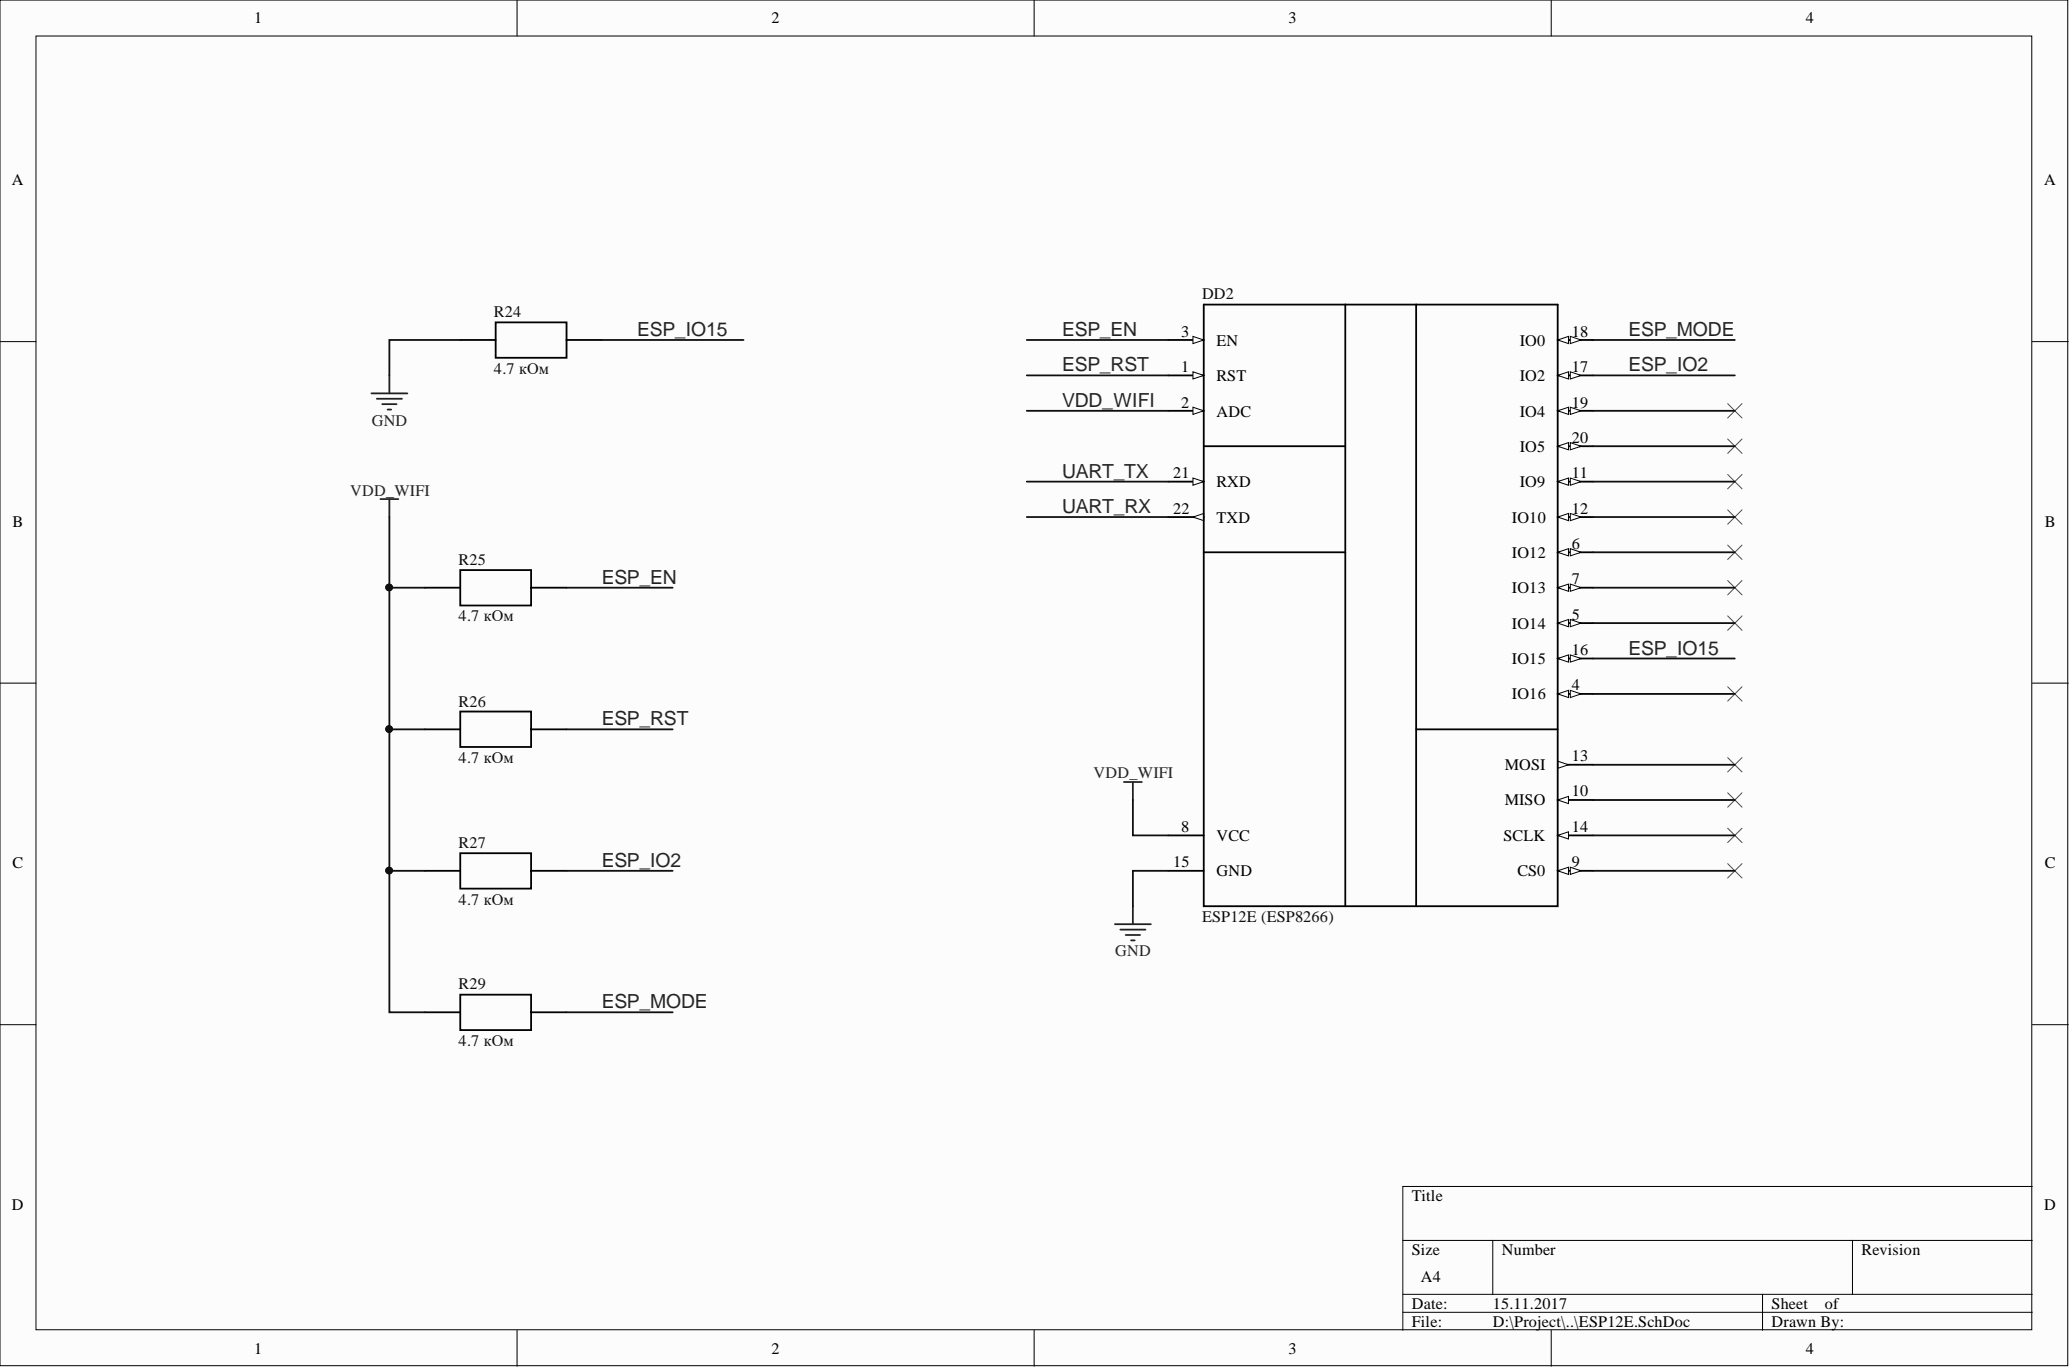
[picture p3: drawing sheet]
<svg xmlns="http://www.w3.org/2000/svg" width="292mm" height="193mm" viewBox="0 0 292 193" stroke-linecap="round" stroke-linejoin="round" font-family="sans-serif">
<g fill="#fcfcfc" stroke="#000" stroke-width=".14">
<path d="M0 0h291.8v192.6h-291.8z"/>
<path d="M5.1 5.1h281.6v182.5h-281.6z"/>
</g>
<g fill="none" stroke="#000" stroke-width=".14">
<path d="M73 0v5.1M145.9 0v5.1M218.9 0v5.1M0 48.2h5.1M286.8 48.2h5.1M0 96.4h5.1M286.8 96.4h5.1M0 144.5h5.1M286.8 144.5h5.1M198 175h88.8M210.6 175v7.6M261.4 175v7.6"/>
<path d="M286.8 167.4h-88.8v20.2M73 187.6v5.1M145.9 187.6v5.1M198 182.6h88.8M198 185.1h88.8M218.9 187.6v5.1M248.7 182.6v5"/>
</g>
<path d="M164.9 53h5M169.9 43h49.9M189.8 43v84.8M199.8 43v84.8" fill="none" stroke="#000" stroke-width=".25"/>
<path d="M168.3 52.4l1.6 .6-1.6 .5z" fill="#fcfcfc"/>
<path d="M168.3 52.4l1.6 .6-1.6 .5z" fill="none" stroke="#000" stroke-width=".14"/>
<path d="M164.9 57.9h5" fill="none" stroke="#000" stroke-width=".25"/>
<path d="M168.3 57.4l1.6 .5-1.6 .6z" fill="#fcfcfc"/>
<path d="M168.3 57.4l1.6 .5-1.6 .6z" fill="none" stroke="#000" stroke-width=".14"/>
<path d="M164.9 48h5" fill="none" stroke="#000" stroke-width=".25"/>
<path d="M168.3 47.5l1.6 .5-1.6 .5z" fill="#fcfcfc"/>
<path d="M168.3 47.5l1.6 .5-1.6 .5z" fill="none" stroke="#000" stroke-width=".14"/>
<path d="M219.8 97.9h5" fill="none" stroke="#000" stroke-width=".25"/>
<path d="M219.8 97.9l1.5-.5v1z" fill="#fcfcfc"/>
<path d="M219.8 97.9l1.5-.5v1z" fill="none" stroke="#000" stroke-width=".14"/>
<path d="M221.6 97.4l1.5 .5-1.5 .5z" fill="#fcfcfc"/>
<path d="M221.6 97.4l1.5 .5-1.5 .5z" fill="none" stroke="#000" stroke-width=".14"/>
<path d="M219.8 87.9h5" fill="none" stroke="#000" stroke-width=".25"/>
<path d="M219.8 87.9l1.5-.5v1z" fill="#fcfcfc"/>
<path d="M219.8 87.9l1.5-.5v1z" fill="none" stroke="#000" stroke-width=".14"/>
<path d="M221.6 87.4l1.5 .5-1.5 .5z" fill="#fcfcfc"/>
<path d="M221.6 87.4l1.5 .5-1.5 .5z" fill="none" stroke="#000" stroke-width=".14"/>
<path d="M219.8 77.9h5" fill="none" stroke="#000" stroke-width=".25"/>
<path d="M219.8 77.9l1.5-.5v1z" fill="#fcfcfc"/>
<path d="M219.8 77.9l1.5-.5v1z" fill="none" stroke="#000" stroke-width=".14"/>
<path d="M221.6 77.4l1.5 .5-1.5 .5z" fill="#fcfcfc"/>
<path d="M221.6 77.4l1.5 .5-1.5 .5z" fill="none" stroke="#000" stroke-width=".14"/>
<path d="M219.8 82.9h5" fill="none" stroke="#000" stroke-width=".25"/>
<path d="M219.8 82.9l1.5-.5v1z" fill="#fcfcfc"/>
<path d="M219.8 82.9l1.5-.5v1z" fill="none" stroke="#000" stroke-width=".14"/>
<path d="M221.6 82.4l1.5 .5-1.5 .5z" fill="#fcfcfc"/>
<path d="M221.6 82.4l1.5 .5-1.5 .5z" fill="none" stroke="#000" stroke-width=".14"/>
<path d="M164.9 117.8h5M219.8 122.8h5" fill="none" stroke="#000" stroke-width=".25"/>
<path d="M219.8 122.8l1.5-.5v1z" fill="#fcfcfc"/>
<path d="M219.8 122.8l1.5-.5v1z" fill="none" stroke="#000" stroke-width=".14"/>
<path d="M221.6 122.3l1.5 .5-1.5 .5z" fill="#fcfcfc"/>
<path d="M221.6 122.3l1.5 .5-1.5 .5z" fill="none" stroke="#000" stroke-width=".14"/>
<path d="M219.8 112.8h5" fill="none" stroke="#000" stroke-width=".25"/>
<path d="M219.8 112.8l1.5-.5v1.1z" fill="#fcfcfc"/>
<path d="M219.8 112.8l1.5-.5v1.1z" fill="none" stroke="#000" stroke-width=".14"/>
<path d="M219.8 67.9h5" fill="none" stroke="#000" stroke-width=".25"/>
<path d="M219.8 67.9l1.5-.5v1z" fill="#fcfcfc"/>
<path d="M219.8 67.9l1.5-.5v1z" fill="none" stroke="#000" stroke-width=".14"/>
<path d="M221.6 67.4l1.5 .5-1.5 .5z" fill="#fcfcfc"/>
<path d="M221.6 67.4l1.5 .5-1.5 .5z" fill="none" stroke="#000" stroke-width=".14"/>
<path d="M219.8 72.9h5" fill="none" stroke="#000" stroke-width=".25"/>
<path d="M219.8 72.9l1.5-.5v1z" fill="#fcfcfc"/>
<path d="M219.8 72.9l1.5-.5v1z" fill="none" stroke="#000" stroke-width=".14"/>
<path d="M221.6 72.4l1.5 .5-1.5 .5z" fill="#fcfcfc"/>
<path d="M221.6 72.4l1.5 .5-1.5 .5z" fill="none" stroke="#000" stroke-width=".14"/>
<path d="M219.8 107.9h5" fill="none" stroke="#000" stroke-width=".25"/>
<path d="M219.8 107.4l1.5 .5-1.5 .5z" fill="#fcfcfc"/>
<path d="M219.8 107.4l1.5 .5-1.5 .5z" fill="none" stroke="#000" stroke-width=".14"/>
<path d="M219.8 117.8h5" fill="none" stroke="#000" stroke-width=".25"/>
<path d="M219.8 117.8l1.5-.5v1z" fill="#fcfcfc"/>
<path d="M219.8 117.8l1.5-.5v1z" fill="none" stroke="#000" stroke-width=".14"/>
<path d="M219.8 92.9h5M164.9 122.8h5" fill="none" stroke="#000" stroke-width=".25"/>
<path d="M219.8 92.9l1.5-.5v1z" fill="#fcfcfc"/>
<path d="M219.8 92.9l1.5-.5v1z" fill="none" stroke="#000" stroke-width=".14"/>
<path d="M221.6 92.4l1.5 .5-1.5 .5z" fill="#fcfcfc"/>
<path d="M221.6 92.4l1.5 .5-1.5 .5z" fill="none" stroke="#000" stroke-width=".14"/>
<path d="M219.8 53h5" fill="none" stroke="#000" stroke-width=".25"/>
<path d="M219.8 53l1.5-.6v1.1z" fill="#fcfcfc"/>
<path d="M219.8 53l1.5-.6v1.1z" fill="none" stroke="#000" stroke-width=".14"/>
<path d="M221.6 52.4l1.5 .6-1.5 .5z" fill="#fcfcfc"/>
<path d="M221.6 52.4l1.5 .6-1.5 .5z" fill="none" stroke="#000" stroke-width=".14"/>
<path d="M219.8 48h5" fill="none" stroke="#000" stroke-width=".25"/>
<path d="M219.8 48l1.5-.5v1z" fill="#fcfcfc"/>
<path d="M219.8 48l1.5-.5v1z" fill="none" stroke="#000" stroke-width=".14"/>
<path d="M221.6 47.5l1.5 .5-1.5 .5z" fill="#fcfcfc"/>
<path d="M221.6 47.5l1.5 .5-1.5 .5z" fill="none" stroke="#000" stroke-width=".14"/>
<path d="M219.8 57.9h5" fill="none" stroke="#000" stroke-width=".25"/>
<path d="M219.8 57.9l1.5-.5v1.1z" fill="#fcfcfc"/>
<path d="M219.8 57.9l1.5-.5v1.1z" fill="none" stroke="#000" stroke-width=".14"/>
<path d="M221.6 57.4l1.5 .5-1.5 .6z" fill="#fcfcfc"/>
<path d="M221.6 57.4l1.5 .5-1.5 .6z" fill="none" stroke="#000" stroke-width=".14"/>
<path d="M219.8 62.9h5" fill="none" stroke="#000" stroke-width=".25"/>
<path d="M219.8 62.9l1.5-.5v1.1z" fill="#fcfcfc"/>
<path d="M219.8 62.9l1.5-.5v1.1z" fill="none" stroke="#000" stroke-width=".14"/>
<path d="M221.6 62.4l1.5 .5-1.5 .6z" fill="#fcfcfc"/>
<path d="M221.6 62.4l1.5 .5-1.5 .6z" fill="none" stroke="#000" stroke-width=".14"/>
<path d="M164.9 67.9h5" fill="none" stroke="#000" stroke-width=".25"/>
<path d="M168.3 67.4l1.6 .5-1.6 .5z" fill="#fcfcfc"/>
<path d="M168.3 67.4l1.6 .5-1.6 .5z" fill="none" stroke="#000" stroke-width=".14"/>
<path d="M164.9 72.9h5" fill="none" stroke="#000" stroke-width=".25"/>
<path d="M168.3 72.9l1.6-.5v1z" fill="#fcfcfc"/>
<path d="M168.3 72.9l1.6-.5v1z" fill="none" stroke="#000" stroke-width=".14"/>
<g fill="none" stroke="#000" stroke-width=".25">
<path d="M64.9 48h5M69.9 45.5h10v5h-10zM79.9 48h5M169.9 43v84.8h49.9v-84.8M169.9 62.9h19.9M169.9 77.9h19.9M59.9 82.9h5M64.9 80.4h10v5h-10zM74.9 82.9h5M59.9 102.9h5M64.9 100.4h10v5h-10zM74.9 102.9h5"/>
<path d="M199.8 102.9h20M59.9 122.8h5M64.9 120.4h10v4.9h-10zM74.9 122.8h5M59.9 142.8h5M64.9 140.3h10v5h-10zM74.9 142.8h5"/>
</g>
<g fill="none" stroke="#262626" stroke-width=".25">
<path d="M52.4 55.5h5.1M53.2 56.3h3.5M53.9 57h2.1M54.7 57.8h.5M54.9 53v2.5M53.7 70.4h2.5M54.9 70.4v2.5M158.6 110.3h2.5M159.9 110.3v2.5M157.3 130.4h5.1M158.1 131.1h3.5M158.8 131.9h2.1"/>
<path d="M159.6 132.7h.5M159.9 127.8v2.6"/>
</g>
<g fill="none" stroke="#4c4c4c" stroke-width=".14">
<path d="M243.8 56.9l2 2.1M245.8 56.9l-2 2.1M243.8 61.9l2 2.1M243.8 66.9l2 2.1M243.8 71.9l2 2M243.8 76.9l2 2M245.8 61.9l-2 2.1M245.8 66.9l-2 2.1M245.8 71.9l-2 2M245.8 76.9l-2 2M243.8 96.9l2 2M243.8 81.9l2 2"/>
<path d="M243.8 86.9l2 2M245.8 96.9l-2 2M245.8 81.9l-2 2M245.8 86.9l-2 2M243.8 106.9l2 2M243.8 111.8l2 2.1M243.8 116.8l2 2.1M245.8 106.9l-2 2M245.8 111.8l-2 2.1M245.8 116.8l-2 2.1M243.8 121.8l2 2.1M245.8 121.8l-2 2.1"/>
</g>
<g fill="none" stroke="#0e0e0e" stroke-width=".25">
<path d="M64.9 48h-10v5M84.9 48h20M144.9 53h20M144.9 48h20M144.9 57.9h20M224.8 53h20M224.8 48h20M224.8 57.9h20M54.9 72.9v10h5M144.9 67.9h20M144.9 72.9h20M224.8 67.9h20"/>
<path d="M224.8 72.9h20M224.8 77.9h20M224.8 62.9h20M54.9 82.9v20h5M79.9 82.9h15M224.8 92.9h20M224.8 82.9h20M224.8 97.9h20M224.8 87.9h20M54.9 102.9v19.9h5M79.9 102.9h15M159.9 112.8v5h5"/>
<path d="M224.8 107.9h20M224.8 112.8h20M224.8 117.8h20M54.9 122.8v20h5M79.9 122.8h15M164.9 122.8h-5v5M224.8 122.8h20M79.9 142.8h15"/>
</g>
<g fill="#0e0e0e" stroke="#0e0e0e" stroke-width=".14">
<circle cx="54.9" cy="82.9" r=".47"/>
<circle cx="54.9" cy="102.8" r=".47"/>
<circle cx="54.9" cy="122.8" r=".47"/>
</g>
<g font-size="2.7" fill="#262626">
<text x="89.9" y="47.4">ESP_IO15</text>
<text x="149.9" y="47.4">ESP_EN</text>
<text x="229.8" y="47.4">ESP_MODE</text>
<text x="149.9" y="52.4">ESP_RST</text>
<text x="229.8" y="52.4">ESP_IO2</text>
<text x="149.9" y="57.4">VDD_WIFI</text>
<text x="149.9" y="67.4">UART_TX</text>
<text x="149.9" y="72.4">UART_RX</text>
<text x="84.9" y="82.3">ESP_EN</text>
<text x="229.8" y="92.3">ESP_IO15</text>
<text x="84.9" y="102.3">ESP_RST</text>
<text x="84.9" y="122.3">ESP_IO2</text>
<text x="84.9" y="142.2">ESP_MODE</text>
</g>
<g font-size="2.3">
<text x="35.9" y="3.3">1</text>
<text x="108.9" y="3.3">2</text>
<text x="181.8" y="3.3">3</text>
<text x="254.8" y="3.3">4</text>
<text x="1.7" y="26.1">A</text>
<text x="288.5" y="26.1">A</text>
<text x="166.7" y="47.5">3</text>
<text x="221.8" y="47.5">18</text>
<text x="166.7" y="52.5">1</text>
<text x="171.6" y="53.8">RST</text>
<text x="171.6" y="48.8">EN</text>
<text x="214.5" y="53.8">IO2</text>
<text x="214.5" y="48.8">IO0</text>
<text x="221.8" y="52.5">17</text>
<text x="166.7" y="57.5">2</text>
<text x="171.6" y="58.8">ADC</text>
<text x="214.5" y="58.8">IO4</text>
<text x="221.8" y="57.5">19</text>
<text x="214.5" y="63.7">IO5</text>
<text x="221.8" y="62.5">20</text>
<text x="165.6" y="67.5">21</text>
<text x="171.6" y="68.7">RXD</text>
<text x="214.5" y="68.7">IO9</text>
<text x="221.8" y="67.5">11</text>
<text x="1.8" y="74.3">B</text>
<text x="165.6" y="72.4">22</text>
<text x="171.6" y="73.7">TXD</text>
<text x="213.4" y="73.7">IO10</text>
<text x="221.8" y="77.4">6</text>
<text x="221.8" y="72.4">12</text>
<text x="288.6" y="74.3">B</text>
<text x="213.4" y="78.7">IO12</text>
<text x="213.4" y="83.7">IO13</text>
<text x="221.8" y="82.4">7</text>
<text x="213.4" y="88.7">IO14</text>
<text x="221.8" y="87.4">5</text>
<text x="213.4" y="93.7">IO15</text>
<text x="221.8" y="92.4">16</text>
<text x="213.4" y="98.6">IO16</text>
<text x="221.8" y="97.4">4</text>
<text x="221.8" y="107.4">13</text>
<text x="212.3" y="113.6">MISO</text>
<text x="212.3" y="108.6">MOSI</text>
<text x="221.8" y="112.3">10</text>
<text x="166.7" y="117.3">8</text>
<text x="171.6" y="118.6">VCC</text>
<text x="212.2" y="118.6">SCLK</text>
<text x="221.8" y="117.3">14</text>
<text x="1.8" y="122.5">C</text>
<text x="165.6" y="122.3">15</text>
<text x="171.6" y="123.6">GND</text>
<text x="214.1" y="123.6">CS0</text>
<text x="221.8" y="122.3">9</text>
<text x="288.6" y="122.5">C</text>
<text x="1.7" y="170.7">D</text>
<text x="199.2" y="169.4">Title</text>
<text x="288.5" y="170.7">D</text>
<text x="199.2" y="177">Size</text>
<text x="211.9" y="177">Number</text>
<text x="262.7" y="177">Revision</text>
<text x="199.2" y="184.6">Date:</text>
<text x="200.5" y="180.8">A4</text>
<text x="210.6" y="184.6">15.11.2017</text>
<text x="250" y="184.6">Sheet</text>
<text x="257.5" y="184.6">of</text>
<text x="35.9" y="190.9">1</text>
<text x="108.9" y="190.9">2</text>
<text x="181.8" y="190.9">3</text>
<text x="199.2" y="187.1">File:</text>
<text x="210.6" y="187.1">D:\Project\..\ESP12E.SchDoc</text>
<text x="250" y="187.1">Drawn By:</text>
<text x="254.8" y="190.9">4</text>
</g>
<g font-size="2.3" fill="#0e0e0e">
<text x="69.7" y="44.7">R24</text>
<text x="169.6" y="42.2">DD2</text>
<text x="69.7" y="52.8">4.7 кОм</text>
<text x="64.7" y="79.6">R25</text>
<text x="64.7" y="87.7">4.7 кОм</text>
<text x="64.7" y="99.7">R26</text>
<text x="64.7" y="107.7">4.7 кОм</text>
<text x="64.7" y="119.6">R27</text>
<text x="64.7" y="127.6">4.7 кОм</text>
<text x="169.6" y="130.1">ESP12E (ESP8266)</text>
<text x="64.7" y="139.6">R29</text>
<text x="64.7" y="147.6">4.7 кОм</text>
</g>
<g font-size="2.3" fill="#262626">
<text x="52.4" y="60.1">GND</text>
<text x="49.4" y="69.9">VDD_WIFI</text>
<text x="154.3" y="109.8">VDD_WIFI</text>
<text x="157.3" y="134.9">GND</text>
</g>
</svg>
